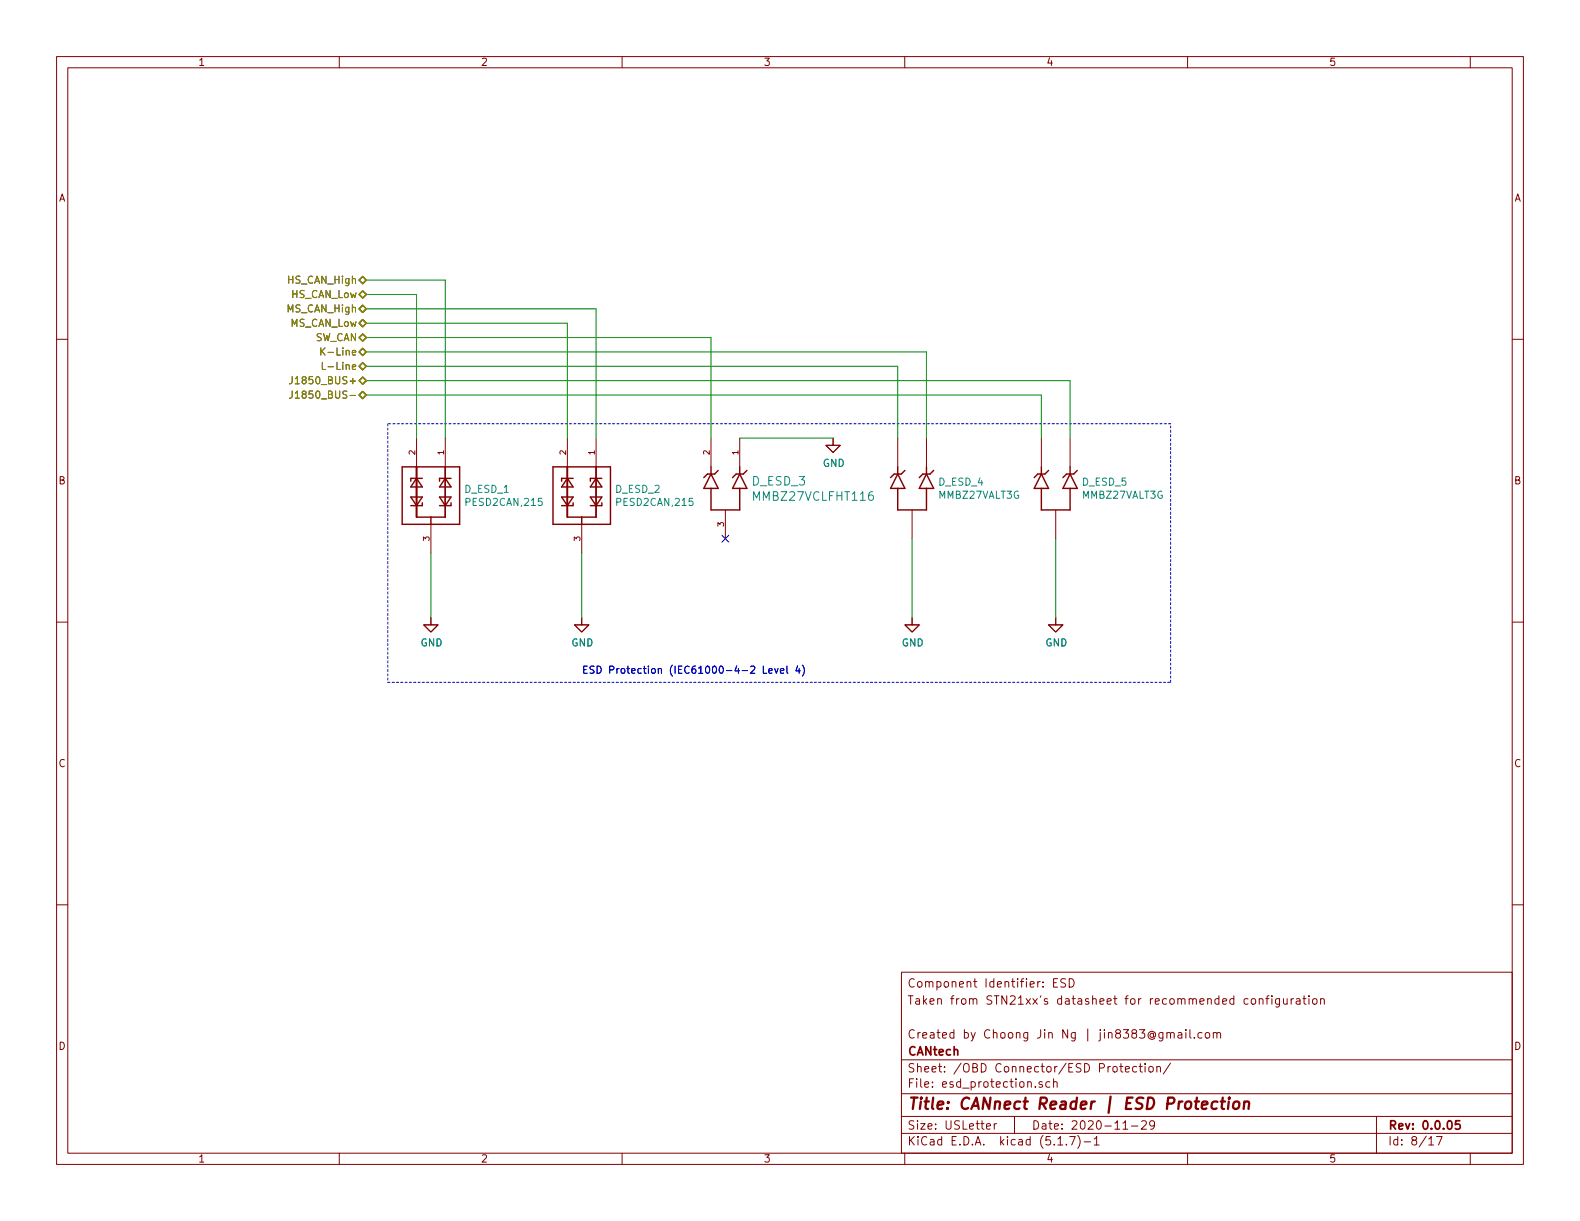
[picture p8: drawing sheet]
EESchema Schematic File Version 4
EELAYER 30 0
EELAYER END
$Descr USLetter 11000 8500
encoding utf-8
Sheet 8 17
Title "CANnect Reader | ESD Protection"
Date "2020-11-29"
Rev "0.0.05"
Comp "CANtech"
Comment1 "Created by Choong Jin Ng | jin8383@gmail.com"
Comment2 ""
Comment3 "Taken from STN21xx's datasheet for recommended configuration"
Comment4 "Component Identifier: ESD"
$EndDescr
$Comp
L PESD2CAN_215:PESD2CAN,215 D_ESD_?
U 1 1
P 4050 3450
AR Path="/5F95F80B/5FAEE035/5FA8DC3D" Ref="D_ESD_?"  Part="1" 
AR Path="/5FF6FE24/5FA8DC3D" Ref="D_ESD_?"  Part="1" 
AR Path="/5FA26E74/5FA8DC3D" Ref="D_ESD_?"  Part="1" 
AR Path="/5FF6FE24/5FA6BC58/5FA8DC3D" Ref="D_ESD_2"  Part="1" 
F 0 "D_ESD_2" V 4004 3680 50  0000 L CNN
F 1 "PESD2CAN,215" V 4095 3680 50  0000 L CNN
F 2 "footprints:SOT95P230X110-3N" H 4050 3450 50  0001 L BNN
F 3 "https://assets.nexperia.com/documents/data-sheet/PESD2CAN.pdf" H 4050 3450 50  0001 L BNN
F 4 "PESD2CAN,215" H 4050 3450 50  0001 C CNN "Part Name"
F 5 "DigiKey Canada" H 4050 3450 50  0001 C CNN "Vendor"
F 6 "Nexperia USA Inc." H 4050 3450 50  0001 C CNN "Manufacturer"
F 7 "1727-3891-1-ND" H 4050 3450 50  0001 C CNN "digikeypn"
	1    4050 3450
	0    1    1    0   
$EndComp
$Comp
L power:GND #PWR?
U 1 1
P 4050 4300
AR Path="/5F95F80B/5FAEE035/5FA2A19D" Ref="#PWR?"  Part="1" 
AR Path="/5FF6FE24/5FA2A19D" Ref="#PWR?"  Part="1" 
AR Path="/5FA26E74/5FA2A19D" Ref="#PWR?"  Part="1" 
AR Path="/5FF6FE24/5FA6BC58/5FA2A19D" Ref="#PWR076"  Part="1" 
F 0 "#PWR076" H 4050 4050 50  0001 C CNN
F 1 "GND" H 4055 4127 50  0000 C CNN
F 2 "" H 4050 4300 50  0001 C CNN
F 3 "" H 4050 4300 50  0001 C CNN
	1    4050 4300
	1    0    0    -1  
$EndComp
Wire Wire Line
	4050 3850 4050 4300
$Comp
L power:GND #PWR?
U 1 1
P 6350 4300
AR Path="/5F95F80B/5FB3FEAD/5FA8DC40" Ref="#PWR?"  Part="1" 
AR Path="/5FF6FE24/5FA8DC40" Ref="#PWR?"  Part="1" 
AR Path="/5FA26E74/5FA8DC40" Ref="#PWR?"  Part="1" 
AR Path="/5FF6FE24/5FA6BC58/5FA8DC40" Ref="#PWR081"  Part="1" 
F 0 "#PWR081" H 6350 4050 50  0001 C CNN
F 1 "GND" H 6355 4127 50  0000 C CNN
F 2 "" H 6350 4300 50  0001 C CNN
F 3 "" H 6350 4300 50  0001 C CNN
	1    6350 4300
	1    0    0    -1  
$EndComp
Wire Wire Line
	6350 3750 6350 4300
Wire Wire Line
	7350 3750 7350 4300
Text Notes 4050 4700 0    50   ~ 0
ESD Protection (IEC61000-4-2 Level 4)
$Comp
L power:GND #PWR?
U 1 1
P 7350 4300
AR Path="/5F95F80B/5FA83833/5FA8DC41" Ref="#PWR?"  Part="1" 
AR Path="/5FF6FE24/5FA8DC41" Ref="#PWR?"  Part="1" 
AR Path="/5FA26E74/5FA8DC41" Ref="#PWR?"  Part="1" 
AR Path="/5FF6FE24/5FA6BC58/5FA8DC41" Ref="#PWR083"  Part="1" 
F 0 "#PWR083" H 7350 4050 50  0001 C CNN
F 1 "GND" H 7355 4127 50  0000 C CNN
F 2 "" H 7350 4300 50  0001 C CNN
F 3 "" H 7350 4300 50  0001 C CNN
	1    7350 4300
	1    0    0    -1  
$EndComp
NoConn ~ 5050 3750
Text HLabel 2550 1950 0    50   BiDi ~ 0
HS_CAN_High
Text HLabel 2550 2050 0    50   BiDi ~ 0
HS_CAN_Low
Text HLabel 2550 2150 0    50   BiDi ~ 0
MS_CAN_High
Text HLabel 2550 2250 0    50   BiDi ~ 0
MS_CAN_Low
Text HLabel 2550 2350 0    50   BiDi ~ 0
SW_CAN
Text HLabel 2550 2450 0    50   BiDi ~ 0
K-Line
Text HLabel 2550 2550 0    50   BiDi ~ 0
L-Line
Text HLabel 2550 2650 0    50   BiDi ~ 0
J1850_BUS+
Text HLabel 2550 2750 0    50   BiDi ~ 0
J1850_BUS-
$Comp
L PESD2CAN_215:PESD2CAN,215 D_ESD_?
U 1 1
P 3000 3450
AR Path="/5F95F80B/5FAEE035/5FA41EFD" Ref="D_ESD_?"  Part="1" 
AR Path="/5F95F80B/5FB34A7C/5FA41EFD" Ref="D_ESD_?"  Part="1" 
AR Path="/5FF6FE24/5FA41EFD" Ref="D_ESD_?"  Part="1" 
AR Path="/5FA26E74/5FA41EFD" Ref="D_ESD_?"  Part="1" 
AR Path="/5FF6FE24/5FA6BC58/5FA41EFD" Ref="D_ESD_1"  Part="1" 
F 0 "D_ESD_1" V 2954 3680 50  0000 L CNN
F 1 "PESD2CAN,215" V 3045 3680 50  0000 L CNN
F 2 "footprints:SOT95P230X110-3N" H 3000 3450 50  0001 L BNN
F 3 "https://assets.nexperia.com/documents/data-sheet/PESD2CAN.pdf" H 3000 3450 50  0001 L BNN
F 4 "PESD2CAN,215" H 3000 3450 50  0001 C CNN "Part Name"
F 5 "DigiKey Canada" H 3000 3450 50  0001 C CNN "Vendor"
F 6 "Nexperia USA Inc." H 3000 3450 50  0001 C CNN "Manufacturer"
F 7 "1727-3891-1-ND" H 3000 3450 50  0001 C CNN "digikeypn"
	1    3000 3450
	0    1    1    0   
$EndComp
$Comp
L power:GND #PWR?
U 1 1
P 3000 4300
AR Path="/5F95F80B/5FAEE035/5FA41F03" Ref="#PWR?"  Part="1" 
AR Path="/5F95F80B/5FB34A7C/5FA41F03" Ref="#PWR?"  Part="1" 
AR Path="/5FF6FE24/5FA41F03" Ref="#PWR?"  Part="1" 
AR Path="/5FA26E74/5FA41F03" Ref="#PWR?"  Part="1" 
AR Path="/5FF6FE24/5FA6BC58/5FA41F03" Ref="#PWR074"  Part="1" 
F 0 "#PWR074" H 3000 4050 50  0001 C CNN
F 1 "GND" H 3005 4127 50  0000 C CNN
F 2 "" H 3000 4300 50  0001 C CNN
F 3 "" H 3000 4300 50  0001 C CNN
	1    3000 4300
	1    0    0    -1  
$EndComp
Wire Wire Line
	3000 3850 3000 4300
Wire Wire Line
	2550 1950 3100 1950
Wire Wire Line
	2550 2050 2900 2050
Wire Wire Line
	2550 2150 4150 2150
Wire Wire Line
	3950 2250 2550 2250
Wire Wire Line
	2550 2350 4950 2350
$Comp
L power:GND #PWR?
U 1 1
P 5800 3050
AR Path="/5F95F80B/5FB3FEAD/5FA8DC46" Ref="#PWR?"  Part="1" 
AR Path="/5FF6FE24/5FA8DC46" Ref="#PWR?"  Part="1" 
AR Path="/5FA26E74/5FA8DC46" Ref="#PWR?"  Part="1" 
AR Path="/5FF6FE24/5FA6BC58/5FA8DC46" Ref="#PWR079"  Part="1" 
F 0 "#PWR079" H 5800 2800 50  0001 C CNN
F 1 "GND" H 5805 2877 50  0000 C CNN
F 2 "" H 5800 3050 50  0001 C CNN
F 3 "" H 5800 3050 50  0001 C CNN
	1    5800 3050
	1    0    0    -1  
$EndComp
Wire Wire Line
	2550 2450 6450 2450
Wire Wire Line
	2550 2550 6250 2550
Wire Wire Line
	2550 2650 7450 2650
Wire Wire Line
	2550 2750 7250 2750
Wire Wire Line
	4950 2350 4950 3050
Wire Wire Line
	5150 3050 5800 3050
Wire Wire Line
	6250 2550 6250 3050
Wire Wire Line
	6450 2450 6450 3050
Wire Wire Line
	7250 2750 7250 3050
Wire Wire Line
	7450 2650 7450 3050
Wire Wire Line
	4150 2150 4150 3050
Wire Wire Line
	3950 2250 3950 3050
Wire Wire Line
	3100 1950 3100 3050
Wire Wire Line
	2900 2050 2900 3050
Wire Notes Line
	2700 2950 2700 4750
Wire Notes Line
	8150 4750 8150 2950
Wire Notes Line
	8150 2950 2700 2950
Wire Notes Line
	2700 4750 8150 4750
$Comp
L power:GND #PWR?
U 1 1
P 4050 4300
AR Path="/5F95F80B/5FAEE035/5FA8DC3E" Ref="#PWR?"  Part="1" 
AR Path="/5FF6FE24/5FA8DC3E" Ref="#PWR?"  Part="1" 
AR Path="/5FA26E74/5FA8DC3E" Ref="#PWR?"  Part="1" 
AR Path="/5FF6FE24/5FA6BC58/5FA8DC3E" Ref="#PWR077"  Part="1" 
F 0 "#PWR077" H 4050 4050 50  0001 C CNN
F 1 "GND" H 4055 4127 50  0000 C CNN
F 2 "" H 4050 4300 50  0001 C CNN
F 3 "" H 4050 4300 50  0001 C CNN
	1    4050 4300
	1    0    0    -1  
$EndComp
$Comp
L MMBZ27VALT3G:MMBZ27VALT3G D_ESD_?
U 1 1
P 6350 3350
AR Path="/5F95F80B/5FB3FEAD/5FA8DC3F" Ref="D_ESD_?"  Part="1" 
AR Path="/5FF6FE24/5FA8DC3F" Ref="D_ESD_?"  Part="1" 
AR Path="/5FA26E74/5FA8DC3F" Ref="D_ESD_?"  Part="1" 
AR Path="/5FF6FE24/5FA6BC58/5FA8DC3F" Ref="D_ESD_4"  Part="1" 
F 0 "D_ESD_4" V 6354 3530 50  0000 L CNN
F 1 "MMBZ27VALT3G" V 6445 3530 50  0000 L CNN
F 2 "SOT95P237X111-3N" H 6350 3350 50  0001 L BNN
F 3 "https://www.onsemi.com/pub/Collateral/MMBZ5V6ALT1-D.PDF" H 6350 3350 50  0001 L BNN
F 4 "20" H 6350 3350 50  0001 L BNN "Field4"
F 5 "IPC-7351B" H 6350 3350 50  0001 L BNN "Field5"
F 6 "ON Semiconductor" H 6350 3350 50  0001 L BNN "Field6"
F 7 "MMBZ27VALT3G" H 6350 3350 50  0001 C CNN "Part Name"
F 8 "DigiKey Canada" H 6350 3350 50  0001 C CNN "Vendor"
F 9 "ON Semiconductor" H 6350 3350 50  0001 C CNN "Manufacturer"
F 10 "MMBZ27VALT3GOSCT-ND" H 6350 3350 50  0001 C CNN "digikeypn"
	1    6350 3350
	0    1    1    0   
$EndComp
$Comp
L power:GND #PWR?
U 1 1
P 6350 4300
AR Path="/5F95F80B/5FB3FEAD/5FA2A1AE" Ref="#PWR?"  Part="1" 
AR Path="/5FF6FE24/5FA2A1AE" Ref="#PWR?"  Part="1" 
AR Path="/5FA26E74/5FA2A1AE" Ref="#PWR?"  Part="1" 
AR Path="/5FF6FE24/5FA6BC58/5FA2A1AE" Ref="#PWR080"  Part="1" 
F 0 "#PWR080" H 6350 4050 50  0001 C CNN
F 1 "GND" H 6355 4127 50  0000 C CNN
F 2 "" H 6350 4300 50  0001 C CNN
F 3 "" H 6350 4300 50  0001 C CNN
	1    6350 4300
	1    0    0    -1  
$EndComp
Text Notes 4050 4700 0    50   ~ 0
ESD Protection (IEC61000-4-2 Level 4)
$Comp
L power:GND #PWR?
U 1 1
P 7350 4300
AR Path="/5F95F80B/5FA83833/5FA2A1B8" Ref="#PWR?"  Part="1" 
AR Path="/5FF6FE24/5FA2A1B8" Ref="#PWR?"  Part="1" 
AR Path="/5FA26E74/5FA2A1B8" Ref="#PWR?"  Part="1" 
AR Path="/5FF6FE24/5FA6BC58/5FA2A1B8" Ref="#PWR082"  Part="1" 
F 0 "#PWR082" H 7350 4050 50  0001 C CNN
F 1 "GND" H 7355 4127 50  0000 C CNN
F 2 "" H 7350 4300 50  0001 C CNN
F 3 "" H 7350 4300 50  0001 C CNN
	1    7350 4300
	1    0    0    -1  
$EndComp
$Comp
L MMBZ27VALT3G:MMBZ27VALT3G D_ESD_?
U 1 1
P 7350 3350
AR Path="/5F95F80B/5FA83833/5FA2A1C1" Ref="D_ESD_?"  Part="1" 
AR Path="/5FF6FE24/5FA2A1C1" Ref="D_ESD_?"  Part="1" 
AR Path="/5FA26E74/5FA2A1C1" Ref="D_ESD_?"  Part="1" 
AR Path="/5FF6FE24/5FA6BC58/5FA2A1C1" Ref="D_ESD_5"  Part="1" 
F 0 "D_ESD_5" V 7354 3530 50  0000 L CNN
F 1 "MMBZ27VALT3G" V 7445 3530 50  0000 L CNN
F 2 "SOT95P237X111-3N" H 7350 3350 50  0001 L BNN
F 3 "https://www.onsemi.com/pub/Collateral/MMBZ5V6ALT1-D.PDF" H 7350 3350 50  0001 L BNN
F 4 "20" H 7350 3350 50  0001 L BNN "Field4"
F 5 "IPC-7351B" H 7350 3350 50  0001 L BNN "Field5"
F 6 "ON Semiconductor" H 7350 3350 50  0001 L BNN "Field6"
F 7 "MMBZ27VALT3G" H 7350 3350 50  0001 C CNN "Part Name"
F 8 "DigiKey Canada" H 7350 3350 50  0001 C CNN "Vendor"
F 9 "ON Semiconductor" H 7350 3350 50  0001 C CNN "Manufacturer"
F 10 "MMBZ27VALT3GOSCT-ND" H 7350 3350 50  0001 C CNN "digikeypn"
	1    7350 3350
	0    1    1    0   
$EndComp
$Comp
L MMBZ27VCLFHT116:MMBZ27VCLFHT116 D_ESD_?
U 1 1
P 5000 2450
AR Path="/5F95F80B/5FBCBEA5/5FA2A1C7" Ref="D_ESD_?"  Part="1" 
AR Path="/5FF6FE24/5FA2A1C7" Ref="D_ESD_?"  Part="1" 
AR Path="/5FA26E74/5FA2A1C7" Ref="D_ESD_?"  Part="1" 
AR Path="/5FF6FE24/5FA6BC58/5FA2A1C7" Ref="D_ESD_3"  Part="1" 
F 0 "D_ESD_3" V 5897 2680 60  0000 L CNN
F 1 "MMBZ27VCLFHT116" V 6003 2680 60  0000 L CNN
F 2 "footprints:MMBZ27VCLFHT116" H 5800 2690 60  0001 C CNN
F 3 "http://rohmfs.rohm.com/en/products/databook/datasheet/discrete/diode/zener/mmbz27vclfht116-e.pdf" V 6056 2680 60  0001 L CNN
F 4 "MMBZ27VCLFHT116" H 5000 2450 50  0001 C CNN "Part Name"
F 5 "DigiKey Canada" H 5000 2450 50  0001 C CNN "Vendor"
F 6 "Rohm Semiconductor" H 5000 2450 50  0001 C CNN "Manufacturer"
F 7 "MMBZ27VCLFHT116CT-ND" H 5000 2450 50  0001 C CNN "digikeypn"
	1    5000 2450
	0    1    1    0   
$EndComp
Text HLabel 2550 1950 0    50   BiDi ~ 0
HS_CAN_High
Text HLabel 2550 2050 0    50   BiDi ~ 0
HS_CAN_Low
Text HLabel 2550 2150 0    50   BiDi ~ 0
MS_CAN_High
Text HLabel 2550 2250 0    50   BiDi ~ 0
MS_CAN_Low
Text HLabel 2550 2350 0    50   BiDi ~ 0
SW_CAN
Text HLabel 2550 2450 0    50   BiDi ~ 0
K-Line
Text HLabel 2550 2550 0    50   BiDi ~ 0
L-Line
Text HLabel 2550 2650 0    50   BiDi ~ 0
J1850_BUS+
Text HLabel 2550 2750 0    50   BiDi ~ 0
J1850_BUS-
$Comp
L power:GND #PWR?
U 1 1
P 3000 4300
AR Path="/5F95F80B/5FAEE035/5FA8DC45" Ref="#PWR?"  Part="1" 
AR Path="/5F95F80B/5FB34A7C/5FA8DC45" Ref="#PWR?"  Part="1" 
AR Path="/5FF6FE24/5FA8DC45" Ref="#PWR?"  Part="1" 
AR Path="/5FA26E74/5FA8DC45" Ref="#PWR?"  Part="1" 
AR Path="/5FF6FE24/5FA6BC58/5FA8DC45" Ref="#PWR075"  Part="1" 
F 0 "#PWR075" H 3000 4050 50  0001 C CNN
F 1 "GND" H 3005 4127 50  0000 C CNN
F 2 "" H 3000 4300 50  0001 C CNN
F 3 "" H 3000 4300 50  0001 C CNN
	1    3000 4300
	1    0    0    -1  
$EndComp
$Comp
L power:GND #PWR?
U 1 1
P 5800 3050
AR Path="/5F95F80B/5FB3FEAD/5FA4B17D" Ref="#PWR?"  Part="1" 
AR Path="/5FF6FE24/5FA4B17D" Ref="#PWR?"  Part="1" 
AR Path="/5FA26E74/5FA4B17D" Ref="#PWR?"  Part="1" 
AR Path="/5FF6FE24/5FA6BC58/5FA4B17D" Ref="#PWR078"  Part="1" 
F 0 "#PWR078" H 5800 2800 50  0001 C CNN
F 1 "GND" H 5805 2877 50  0000 C CNN
F 2 "" H 5800 3050 50  0001 C CNN
F 3 "" H 5800 3050 50  0001 C CNN
	1    5800 3050
	1    0    0    -1  
$EndComp
$EndSCHEMATC
